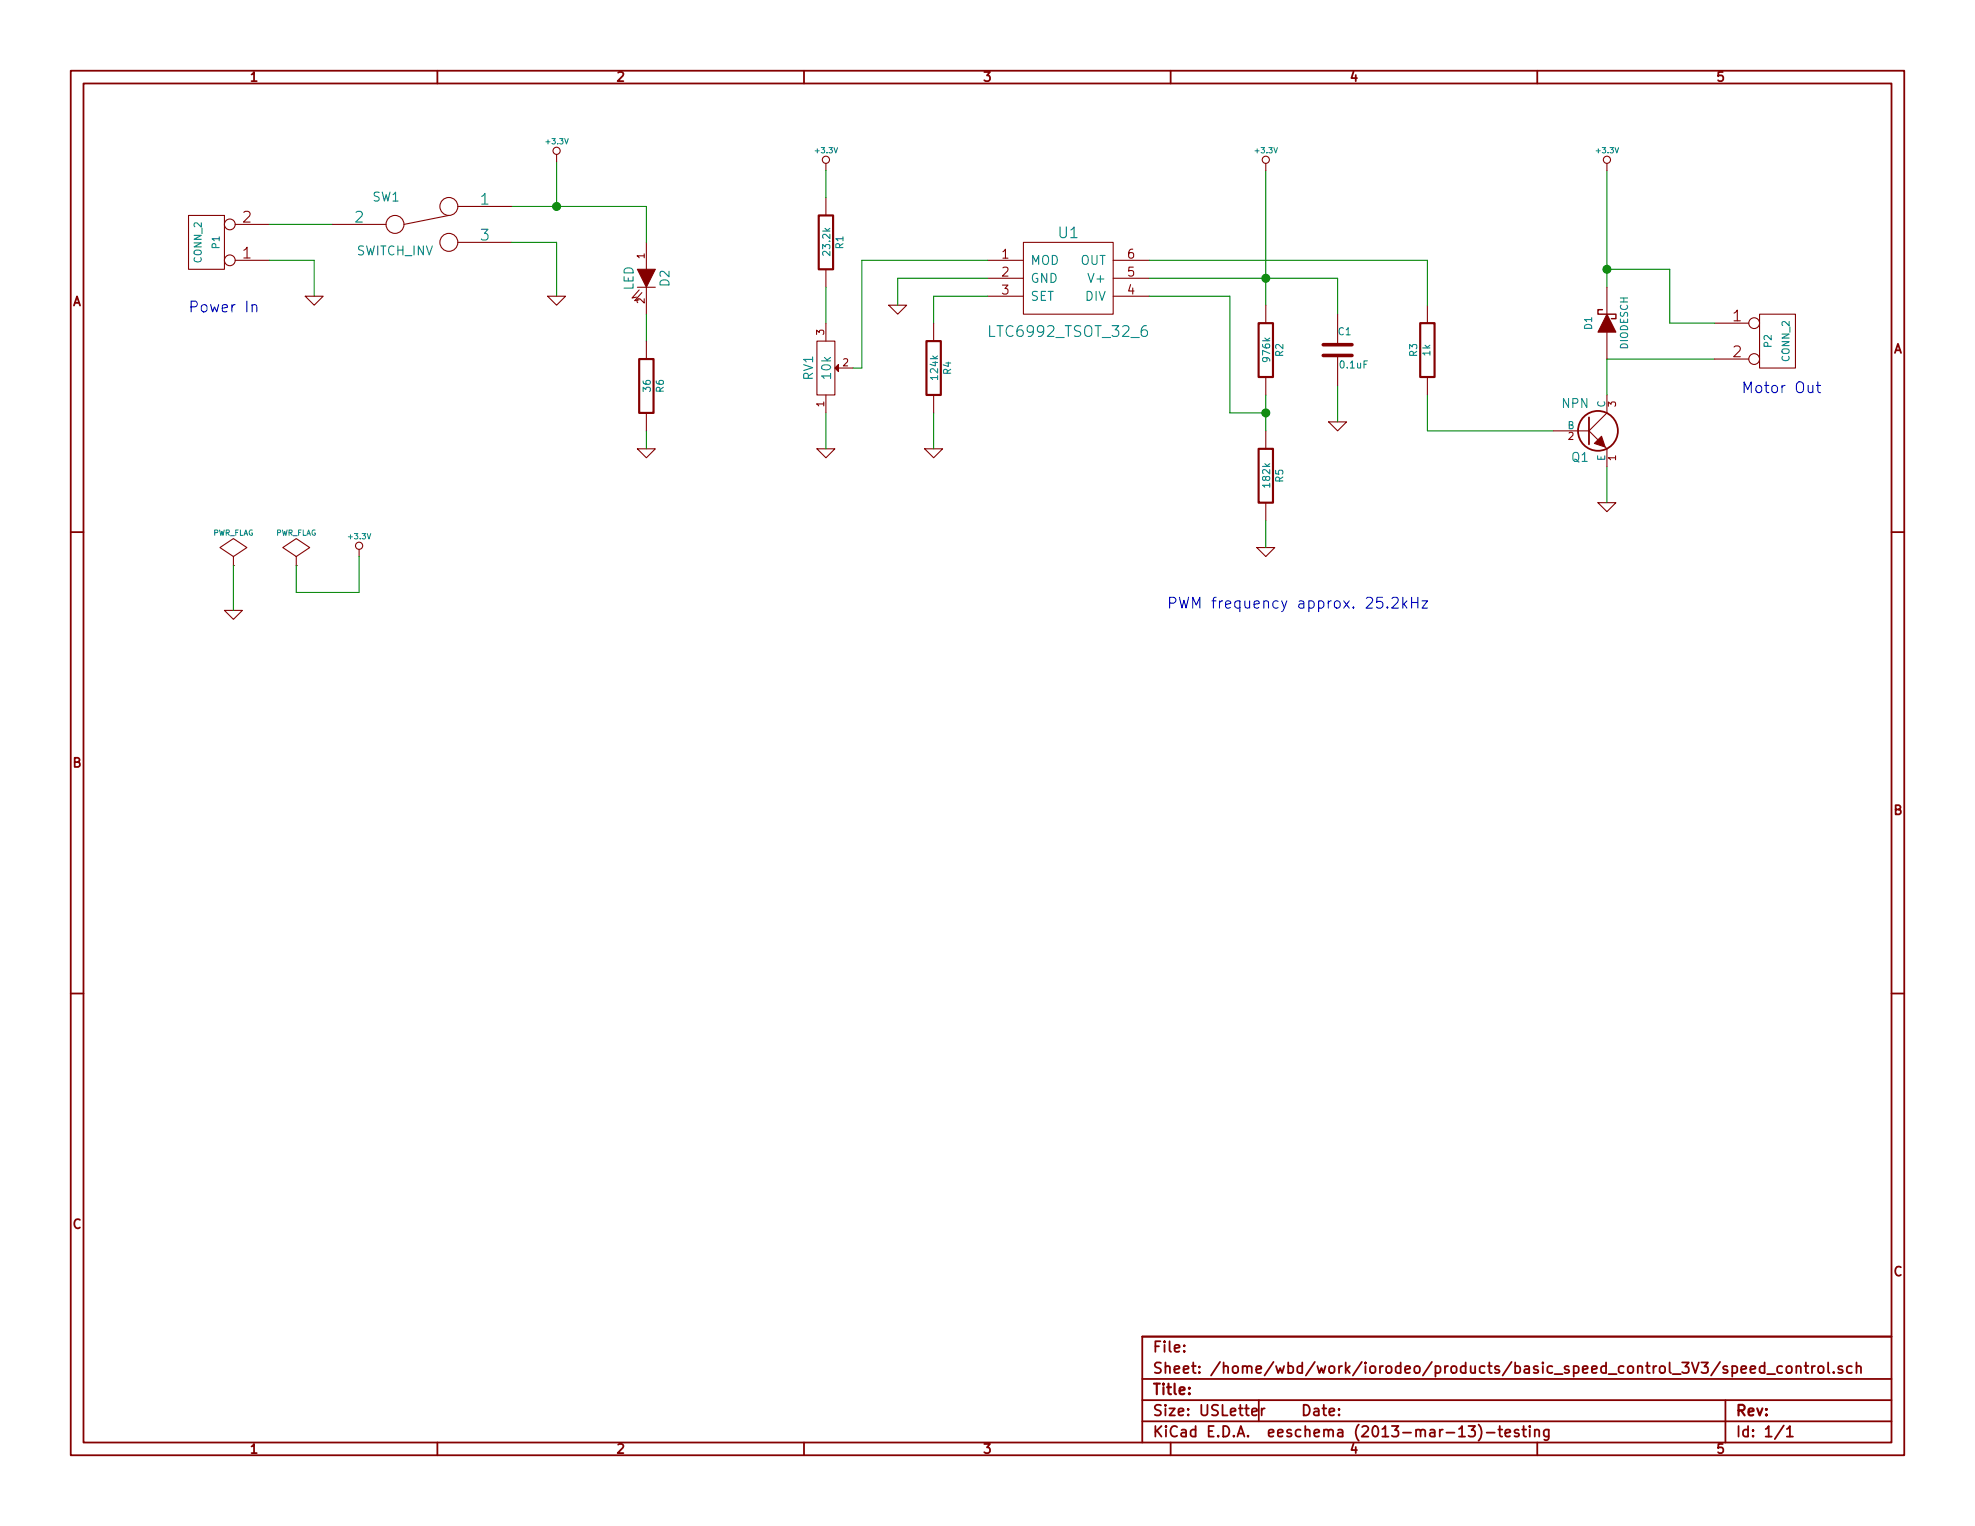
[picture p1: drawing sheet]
EESchema Schematic File Version 2
LIBS:power
LIBS:device
LIBS:transistors
LIBS:conn
LIBS:linear
LIBS:regul
LIBS:74xx
LIBS:cmos4000
LIBS:adc-dac
LIBS:memory
LIBS:xilinx
LIBS:special
LIBS:microcontrollers
LIBS:dsp
LIBS:microchip
LIBS:analog_switches
LIBS:motorola
LIBS:texas
LIBS:intel
LIBS:audio
LIBS:interface
LIBS:digital-audio
LIBS:philips
LIBS:display
LIBS:cypress
LIBS:siliconi
LIBS:opto
LIBS:atmel
LIBS:contrib
LIBS:valves
LIBS:ltc6992_tsot_32_6
LIBS:speed_control-cache
EELAYER 24 0
EELAYER END
$Descr USLetter 11000 8500
encoding utf-8
Sheet 1 1
Title ""
Date ""
Rev ""
Comp ""
Comment1 ""
Comment2 ""
Comment3 ""
Comment4 ""
$EndDescr
$Comp
L LTC6992_TSOT_32_6 U1
U 1 1
P 5950 1550
F 0 "U1" H 5950 1800 60  0000 C CNN
F 1 "LTC6992_TSOT_32_6" H 5950 1250 60  0000 C CNN
F 2 "" H 6100 1550 60  0000 C CNN
F 3 "" H 6100 1550 60  0000 C CNN
	1    5950 1550
	1    0    0    -1  
$EndComp
$Comp
L POT RV1
U 1 1
P 4600 2050
F 0 "RV1" H 4600 1950 50  0000 C CNN
F 1 "10k" H 4600 2050 50  0000 C CNN
F 2 "" H 4600 2050 60  0000 C CNN
F 3 "" H 4600 2050 60  0000 C CNN
	1    4600 2050
	0    1    -1   0   
$EndComp
$Comp
L +3.3V #PWR01
U 1 1
P 4600 950
F 0 "#PWR01" H 4600 910 30  0001 C CNN
F 1 "+3.3V" H 4600 1060 30  0000 C CNN
F 2 "" H 4600 950 60  0000 C CNN
F 3 "" H 4600 950 60  0000 C CNN
	1    4600 950 
	1    0    0    -1  
$EndComp
$Comp
L R R1
U 1 1
P 4600 1350
F 0 "R1" V 4680 1350 40  0000 C CNN
F 1 "23.2k" V 4607 1351 40  0000 C CNN
F 2 "" V 4530 1350 30  0000 C CNN
F 3 "" H 4600 1350 30  0000 C CNN
	1    4600 1350
	1    0    0    -1  
$EndComp
Wire Wire Line
	4600 950  4600 1100
Wire Wire Line
	4600 1600 4600 1800
$Comp
L R R2
U 1 1
P 7050 1950
F 0 "R2" V 7130 1950 40  0000 C CNN
F 1 "976k" V 7057 1951 40  0000 C CNN
F 2 "" V 6980 1950 30  0000 C CNN
F 3 "" H 7050 1950 30  0000 C CNN
	1    7050 1950
	1    0    0    -1  
$EndComp
$Comp
L R R5
U 1 1
P 7050 2650
F 0 "R5" V 7130 2650 40  0000 C CNN
F 1 "182k" V 7057 2651 40  0000 C CNN
F 2 "" V 6980 2650 30  0000 C CNN
F 3 "" H 7050 2650 30  0000 C CNN
	1    7050 2650
	1    0    0    -1  
$EndComp
$Comp
L R R4
U 1 1
P 5200 2050
F 0 "R4" V 5280 2050 40  0000 C CNN
F 1 "124k" V 5207 2051 40  0000 C CNN
F 2 "" V 5130 2050 30  0000 C CNN
F 3 "" H 5200 2050 30  0000 C CNN
	1    5200 2050
	1    0    0    -1  
$EndComp
Wire Wire Line
	5500 1650 5200 1650
Wire Wire Line
	5200 1650 5200 1800
$Comp
L GND #PWR02
U 1 1
P 5000 1700
F 0 "#PWR02" H 5000 1700 30  0001 C CNN
F 1 "GND" H 5000 1630 30  0001 C CNN
F 2 "" H 5000 1700 60  0000 C CNN
F 3 "" H 5000 1700 60  0000 C CNN
	1    5000 1700
	1    0    0    -1  
$EndComp
Wire Wire Line
	4750 2050 4800 2050
Wire Wire Line
	4800 2050 4800 1450
Wire Wire Line
	4800 1450 5500 1450
Wire Wire Line
	7050 2200 7050 2400
Connection ~ 7050 2300
Wire Wire Line
	6400 1550 7450 1550
Wire Wire Line
	7050 950  7050 1700
Wire Wire Line
	6400 1650 6850 1650
Wire Wire Line
	6850 1650 6850 2300
Wire Wire Line
	6850 2300 7050 2300
$Comp
L GND #PWR03
U 1 1
P 7050 3050
F 0 "#PWR03" H 7050 3050 30  0001 C CNN
F 1 "GND" H 7050 2980 30  0001 C CNN
F 2 "" H 7050 3050 60  0000 C CNN
F 3 "" H 7050 3050 60  0000 C CNN
	1    7050 3050
	1    0    0    -1  
$EndComp
$Comp
L CONN_2 P1
U 1 1
P 1150 1350
F 0 "P1" V 1100 1350 40  0000 C CNN
F 1 "CONN_2" V 1200 1350 40  0000 C CNN
F 2 "" H 1150 1350 60  0000 C CNN
F 3 "" H 1150 1350 60  0000 C CNN
	1    1150 1350
	-1   0    0    1   
$EndComp
Wire Wire Line
	2850 1150 3600 1150
Wire Wire Line
	3100 1150 3100 900 
Wire Wire Line
	1500 1450 1750 1450
Wire Wire Line
	1750 1450 1750 1650
$Comp
L GND #PWR04
U 1 1
P 1750 1650
F 0 "#PWR04" H 1750 1650 30  0001 C CNN
F 1 "GND" H 1750 1580 30  0001 C CNN
F 2 "" H 1750 1650 60  0000 C CNN
F 3 "" H 1750 1650 60  0000 C CNN
	1    1750 1650
	1    0    0    -1  
$EndComp
$Comp
L +3.3V #PWR05
U 1 1
P 3100 900
F 0 "#PWR05" H 3100 860 30  0001 C CNN
F 1 "+3.3V" H 3100 1010 30  0000 C CNN
F 2 "" H 3100 900 60  0000 C CNN
F 3 "" H 3100 900 60  0000 C CNN
	1    3100 900 
	1    0    0    -1  
$EndComp
Text Notes 1050 1750 0    60   ~ 0
Power In
$Comp
L NPN Q1
U 1 1
P 8850 2400
F 0 "Q1" H 8850 2250 50  0000 R CNN
F 1 "NPN" H 8850 2550 50  0000 R CNN
F 2 "" H 8850 2400 60  0000 C CNN
F 3 "" H 8850 2400 60  0000 C CNN
	1    8850 2400
	1    0    0    -1  
$EndComp
$Comp
L C C1
U 1 1
P 7450 1950
F 0 "C1" H 7450 2050 40  0000 L CNN
F 1 "0.1uF" H 7456 1865 40  0000 L CNN
F 2 "" H 7488 1800 30  0000 C CNN
F 3 "" H 7450 1950 60  0000 C CNN
	1    7450 1950
	1    0    0    -1  
$EndComp
Wire Wire Line
	7450 1550 7450 1750
Connection ~ 7050 1550
$Comp
L R R3
U 1 1
P 7950 1950
F 0 "R3" V 8030 1950 40  0000 C CNN
F 1 "1k" V 7957 1951 40  0000 C CNN
F 2 "" V 7880 1950 30  0000 C CNN
F 3 "" H 7950 1950 30  0000 C CNN
	1    7950 1950
	-1   0    0    1   
$EndComp
Wire Wire Line
	6400 1450 7950 1450
Wire Wire Line
	7950 2400 8650 2400
$Comp
L GND #PWR06
U 1 1
P 8950 2800
F 0 "#PWR06" H 8950 2800 30  0001 C CNN
F 1 "GND" H 8950 2730 30  0001 C CNN
F 2 "" H 8950 2800 60  0000 C CNN
F 3 "" H 8950 2800 60  0000 C CNN
	1    8950 2800
	1    0    0    -1  
$EndComp
Wire Wire Line
	8950 2600 8950 2800
Wire Wire Line
	8950 2200 8950 2000
Wire Wire Line
	8950 2000 9550 2000
$Comp
L CONN_2 P2
U 1 1
P 9900 1900
F 0 "P2" V 9850 1900 40  0000 C CNN
F 1 "CONN_2" V 9950 1900 40  0000 C CNN
F 2 "" H 9900 1900 60  0000 C CNN
F 3 "" H 9900 1900 60  0000 C CNN
	1    9900 1900
	1    0    0    -1  
$EndComp
Wire Wire Line
	7950 1450 7950 1700
Wire Wire Line
	7950 2200 7950 2400
Wire Wire Line
	9550 1800 9300 1800
Wire Wire Line
	9300 1800 9300 1500
Wire Wire Line
	9300 1500 8950 1500
Wire Wire Line
	8950 950  8950 1600
Connection ~ 8950 1500
$Comp
L +3.3V #PWR07
U 1 1
P 8950 950
F 0 "#PWR07" H 8950 910 30  0001 C CNN
F 1 "+3.3V" H 8950 1060 30  0000 C CNN
F 2 "" H 8950 950 60  0000 C CNN
F 3 "" H 8950 950 60  0000 C CNN
	1    8950 950 
	1    0    0    -1  
$EndComp
$Comp
L +3.3V #PWR08
U 1 1
P 7050 950
F 0 "#PWR08" H 7050 910 30  0001 C CNN
F 1 "+3.3V" H 7050 1060 30  0000 C CNN
F 2 "" H 7050 950 60  0000 C CNN
F 3 "" H 7050 950 60  0000 C CNN
	1    7050 950 
	1    0    0    -1  
$EndComp
Text Notes 9700 2200 0    60   ~ 0
Motor Out
$Comp
L SWITCH_INV SW1
U 1 1
P 2350 1250
F 0 "SW1" H 2150 1400 50  0000 C CNN
F 1 "SWITCH_INV" H 2200 1100 50  0000 C CNN
F 2 "" H 2350 1250 60  0000 C CNN
F 3 "" H 2350 1250 60  0000 C CNN
	1    2350 1250
	1    0    0    -1  
$EndComp
Wire Wire Line
	1500 1250 1850 1250
Wire Wire Line
	2850 1350 3100 1350
Wire Wire Line
	3100 1350 3100 1650
$Comp
L GND #PWR09
U 1 1
P 3100 1650
F 0 "#PWR09" H 3100 1650 30  0001 C CNN
F 1 "GND" H 3100 1580 30  0001 C CNN
F 2 "" H 3100 1650 60  0000 C CNN
F 3 "" H 3100 1650 60  0000 C CNN
	1    3100 1650
	1    0    0    -1  
$EndComp
Text Notes 6500 3400 0    60   ~ 0
PWM frequency approx. 25.2kHz
$Comp
L DIODESCH D1
U 1 1
P 8950 1800
F 0 "D1" H 8950 1900 40  0000 C CNN
F 1 "DIODESCH" H 8950 1700 40  0000 C CNN
F 2 "" H 8950 1800 60  0000 C CNN
F 3 "" H 8950 1800 60  0000 C CNN
	1    8950 1800
	0    -1   -1   0   
$EndComp
$Comp
L PWR_FLAG #FLG010
U 1 1
P 1650 3150
F 0 "#FLG010" H 1650 3245 30  0001 C CNN
F 1 "PWR_FLAG" H 1650 3330 30  0000 C CNN
F 2 "" H 1650 3150 60  0000 C CNN
F 3 "" H 1650 3150 60  0000 C CNN
	1    1650 3150
	1    0    0    -1  
$EndComp
$Comp
L GND #PWR011
U 1 1
P 1300 3400
F 0 "#PWR011" H 1300 3400 30  0001 C CNN
F 1 "GND" H 1300 3330 30  0001 C CNN
F 2 "" H 1300 3400 60  0000 C CNN
F 3 "" H 1300 3400 60  0000 C CNN
	1    1300 3400
	1    0    0    -1  
$EndComp
$Comp
L +3.3V #PWR012
U 1 1
P 2000 3100
F 0 "#PWR012" H 2000 3060 30  0001 C CNN
F 1 "+3.3V" H 2000 3210 30  0000 C CNN
F 2 "" H 2000 3100 60  0000 C CNN
F 3 "" H 2000 3100 60  0000 C CNN
	1    2000 3100
	1    0    0    -1  
$EndComp
Wire Wire Line
	1650 3150 1650 3300
Wire Wire Line
	1650 3300 2000 3300
Wire Wire Line
	2000 3300 2000 3100
$Comp
L PWR_FLAG #FLG013
U 1 1
P 1300 3150
F 0 "#FLG013" H 1300 3245 30  0001 C CNN
F 1 "PWR_FLAG" H 1300 3330 30  0000 C CNN
F 2 "" H 1300 3150 60  0000 C CNN
F 3 "" H 1300 3150 60  0000 C CNN
	1    1300 3150
	1    0    0    -1  
$EndComp
Wire Wire Line
	1300 3150 1300 3400
$Comp
L GND #PWR014
U 1 1
P 5200 2500
F 0 "#PWR014" H 5200 2500 30  0001 C CNN
F 1 "GND" H 5200 2430 30  0001 C CNN
F 2 "" H 5200 2500 60  0000 C CNN
F 3 "" H 5200 2500 60  0000 C CNN
	1    5200 2500
	1    0    0    -1  
$EndComp
$Comp
L GND #PWR015
U 1 1
P 4600 2500
F 0 "#PWR015" H 4600 2500 30  0001 C CNN
F 1 "GND" H 4600 2430 30  0001 C CNN
F 2 "" H 4600 2500 60  0000 C CNN
F 3 "" H 4600 2500 60  0000 C CNN
	1    4600 2500
	1    0    0    -1  
$EndComp
$Comp
L GND #PWR016
U 1 1
P 7450 2350
F 0 "#PWR016" H 7450 2350 30  0001 C CNN
F 1 "GND" H 7450 2280 30  0001 C CNN
F 2 "" H 7450 2350 60  0000 C CNN
F 3 "" H 7450 2350 60  0000 C CNN
	1    7450 2350
	1    0    0    -1  
$EndComp
Wire Wire Line
	7450 2150 7450 2350
Wire Wire Line
	7050 2900 7050 3050
Wire Wire Line
	5500 1550 5000 1550
Wire Wire Line
	5000 1550 5000 1700
Wire Wire Line
	5200 2300 5200 2500
Wire Wire Line
	4600 2300 4600 2500
$Comp
L LED D2
U 1 1
P 3600 1550
F 0 "D2" H 3600 1650 50  0000 C CNN
F 1 "LED" H 3600 1450 50  0000 C CNN
F 2 "" H 3600 1550 60  0000 C CNN
F 3 "" H 3600 1550 60  0000 C CNN
	1    3600 1550
	0    1    1    0   
$EndComp
Wire Wire Line
	3600 1150 3600 1350
Connection ~ 3100 1150
$Comp
L R R6
U 1 1
P 3600 2150
F 0 "R6" V 3680 2150 40  0000 C CNN
F 1 "36" V 3607 2151 40  0000 C CNN
F 2 "" V 3530 2150 30  0000 C CNN
F 3 "" H 3600 2150 30  0000 C CNN
	1    3600 2150
	1    0    0    -1  
$EndComp
$Comp
L GND #PWR017
U 1 1
P 3600 2500
F 0 "#PWR017" H 3600 2500 30  0001 C CNN
F 1 "GND" H 3600 2430 30  0001 C CNN
F 2 "" H 3600 2500 60  0000 C CNN
F 3 "" H 3600 2500 60  0000 C CNN
	1    3600 2500
	1    0    0    -1  
$EndComp
Wire Wire Line
	3600 1750 3600 1900
Wire Wire Line
	3600 2400 3600 2500
$EndSCHEMATC
